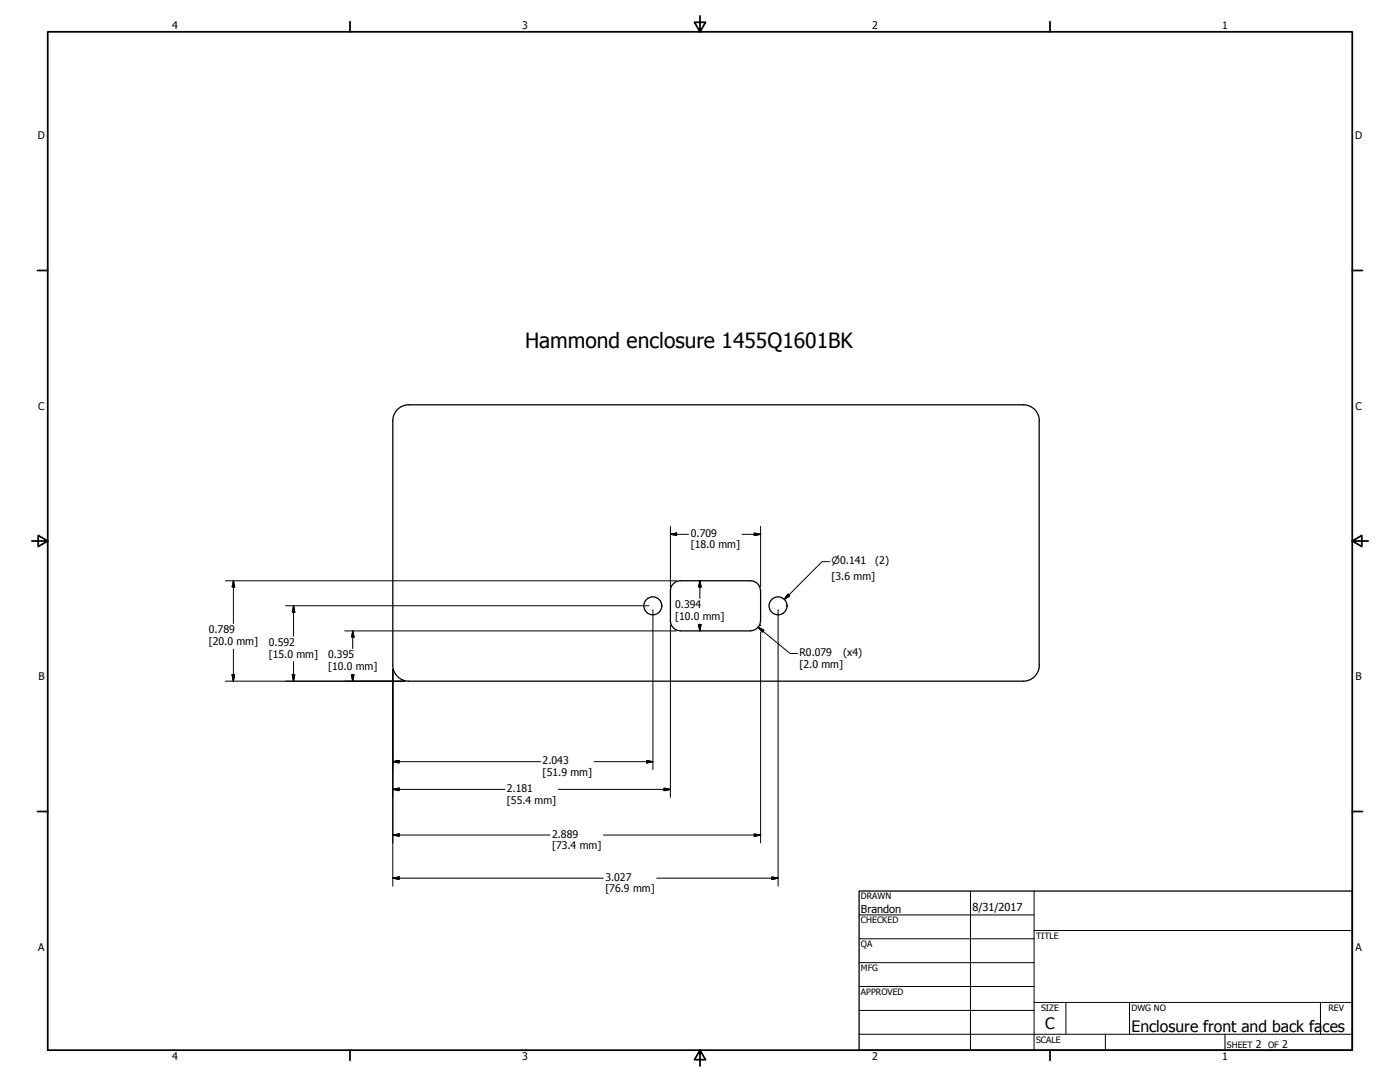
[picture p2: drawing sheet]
<svg xmlns="http://www.w3.org/2000/svg" width="559mm" height="432mm" viewBox="0 0 559 432" stroke-linecap="round" stroke-linejoin="round" font-family="sans-serif">
<!-- layer: Visible (ANSI) -->
<g fill="none" stroke="#000" stroke-width=".51">
<path d="M267.6 235.8v11.9a4 4 0 0 0 4 4M271.6 231.8a4 4 0 0 0-4 3.9M271.6 231.8h28a4 4 0 0 1 3.9 3.9M303.6 235.8l-.1 11.9a4 4 0 0 1-3.9 4l-28 .1M156.8 265.5a6.4 6.4 0 0 0 6.3 6.3h245.4a6.4 6.4 0 0 0 6.3-6.3M156.8 265.5v-97.6a6.4 6.4 0 0 1 6.3-6.4h245.4a6.4 6.4 0 0 1 6.3 6.4v97.6"/>
<circle cx="260.6" cy="241.8" r="3.6"/>
<circle cx="310.5" cy="241.8" r="3.6"/>
</g>
<!-- layer: Border (ANSI) -->
<g fill="none" stroke="#000" stroke-width=".7">
<path d="M19 12.7h520.8v406.4h-520.8zM139.7 8.6v4.1M279.4 6.3v6.4l-2.2-3.8h4.4l-2.2 3.8M419.1 8.6v4.1M15 107.9h4M539.8 107.9h4M12.7 215.9h6.3l-3.8-2.2v4.4l3.8-2.2M539.8 215.9l3.8 2.2v-4.4l-3.8 2.2h6.3M15 323.8h4M539.8 323.8h4M139.7 419.1v4.1M279.4 419.1l2.2 3.8h-4.4l2.2-3.8v6.3"/>
<path d="M419.1 419.1v4.1"/>
</g>
<!-- layer: Title (ANSI) -->
<g fill="none" stroke="#000" stroke-width=".4">
<path d="M387.3 355.6v63.5M412.7 355.6v63.5M342.9 365.1h69.8M342.9 374.6h69.8M412.7 371.3h127.1M342.9 384.2h69.8M342.9 393.7h69.8M342.9 412.7h196.9M342.9 403.2h69.8M412.7 400h127.1M425.4 400v12.7M441.2 412.7v6.4"/>
<path d="M450.8 400v12.7M488.9 412.7v6.4M527 400v12.7"/>
</g>
<path d="M342.9 355.6h196.9v63.5h-196.9z" fill="none" stroke="#000" stroke-width=".51"/>
<!-- layer: Dimension (ANSI) -->
<g fill="none" stroke="#000" stroke-width=".4">
<path d="M267.6 213.2l2.5-.5v1zM267.6 210.1v24.1M267.6 213.2h7.3M296.2 213.2h7.4M301.1 212.7l2.5 .5-2.5 .5zM303.6 210.1v24.1M90 231.8h180M93.2 231.8l.5 2.5h-1.1zM93.2 231.8v17.1M279.3 231.8l.5 2.5h-1zM279.3 231.8v7M314.5 237.1l.7 .7-2.1 1.4z"/>
<path d="M331.2 224.2h-3.1l-15 15M93.2 259.1v12.7M114 241.7h145M117.2 241.7l.5 2.6h-1.1zM117.2 241.7v12.1M137.6 251.8h132.4M140.8 251.8l.5 2.5h-1zM140.8 251.8v7M260.6 243.3v63.8M267.6 249.4v68.8M278.8 249.2h1l-.5 2.6zM279.3 249v2.8"/>
<path d="M302.6 250.3l2.3 1.2-.7 .8zM302.6 250.3l12.7 10.5h3M303.6 249.4v.3M303.6 252.3v84.1M310.6 243.3v110.3M90 271.8h71.5M92.6 269.3h1.1l-.5 2.5zM116.6 269.3h1.1l-.5 2.5zM117.2 264v7.8M140.3 269.3h1l-.5 2.5zM140.8 269v2.8M156.8 267.1v86.5"/>
<path d="M156.8 304l2.5-.5v1zM156.8 315l2.5-.5v1zM156.8 304h59M156.8 315h44.7M222.8 315h44.8M237.1 304h23.5M258.1 303.5l2.5 .5-2.5 .5zM265 314.5l2.6 .5-2.6 .5zM156.8 333.2l2.5-.4v1zM156.8 333.2h62.7M240.9 333.2h62.7M301.1 332.8l2.5 .4-2.5 .6z"/>
<path d="M156.8 350.5l2.5-.6v1.1zM156.8 350.5h84M262.1 350.5h48.5M308 349.9l2.6 .6-2.6 .5z"/>
</g>
<g fill="#000" stroke="#000" stroke-width=".4">
<path d="M267.6 213.2l2.5-.5zM267.6 213.2l2.5-.5v1zM301.1 213.7l2.5-.5zM301.1 212.7l2.5 .5-2.5 .5zM93.2 231.8l.5 2.5zM93.2 231.8l.5 2.5h-1.1zM279.3 231.8l.5 2.5zM279.3 231.8l.5 2.5h-1zM314.5 237.1l-1.4 2.1zM314.5 237.1l.7 .7-2.1 1.4zM117.2 241.7l.5 2.6zM117.2 241.7l.5 2.6h-1.1z"/>
<path d="M140.8 251.8l.5 2.5zM140.8 251.8l.5 2.5h-1zM278.8 249.2l.5 2.6zM278.8 249.2h1l-.5 2.6zM302.6 250.3l2.3 1.2zM302.6 250.3l2.3 1.2-.7 .8zM92.6 269.3l.6 2.5zM92.6 269.3h1.1l-.5 2.5zM116.6 269.3l.6 2.5zM116.6 269.3h1.1l-.5 2.5zM140.3 269.3l.5 2.5zM140.3 269.3h1l-.5 2.5z"/>
<path d="M156.8 304l2.5-.5zM156.8 304l2.5-.5v1zM156.8 315l2.5-.5zM156.8 315l2.5-.5v1zM258.1 304.5l2.5-.5zM258.1 303.5l2.5 .5-2.5 .5zM265 315.5l2.6-.5zM265 314.5l2.6 .5-2.6 .5zM156.8 333.2l2.5-.4zM156.8 333.2l2.5-.4v1zM301.1 333.8l2.5-.6zM301.1 332.8l2.5 .4-2.5 .6z"/>
<path d="M156.8 350.5l2.5-.6zM156.8 350.5l2.5-.6v1.1zM308 351l2.6-.5zM308 349.9l2.6 .6-2.6 .5z"/>
</g>
<text font-size="8.4" x="209.5" y="138.9">Hammond enclosure 1455Q1601BK</text>
<g font-size="6.3">
<text x="417.2" y="410.6">C</text>
<text x="451.6" y="411.9">Enclosure front and back fa</text>
<text x="527.8" y="411.9">ces</text>
</g>
<g font-size="4.4">
<text x="343.7" y="364.3">Brandon</text>
<text x="388.1" y="363.7">8/31/2017</text>
</g>
<g font-size="4.2">
<text x="68.7" y="11.7">4</text>
<text x="208.4" y="11.7">3</text>
<text x="348.1" y="11.7">2</text>
<text x="487.8" y="11.7">1</text>
<text x="15.1" y="55.5">D</text>
<text x="540.9" y="55.5">D</text>
<text x="15.2" y="163.4">C</text>
<text x="541" y="163.4">C</text>
<text x="275.7" y="214.2">0.709</text>
<text x="275.7" y="218.9">[18.0 mm]</text>
<text x="349.3" y="225.2">(2)</text>
<text x="331.9" y="231.3">[3.6 mm]</text>
<text x="269.5" y="242.7">0.394</text>
<text x="269.5" y="247.4">[10.0 mm]</text>
<text x="83.3" y="252.7">0.789</text>
<text x="83.3" y="257.5">[20.0 mm]</text>
<text x="107.3" y="257.7">0.592</text>
<text x="107.3" y="262.4">[15.0 mm]</text>
<text x="130.9" y="262.8">0.395</text>
<text x="319.1" y="261.8">R0.079</text>
<text x="336.5" y="261.8">(x4)</text>
<text x="130.9" y="267.5">[10.0 mm]</text>
<text x="319.1" y="266.5">[2.0 mm]</text>
<text x="15.3" y="271.4">B</text>
<text x="541.1" y="271.4">B</text>
<text x="216.6" y="304.9">2.043</text>
<text x="216.6" y="309.6">[51.9 mm]</text>
<text x="202.3" y="316">2.181</text>
<text x="202.3" y="320.7">[55.4 mm]</text>
<text x="220.3" y="334.3">2.889</text>
<text x="220.3" y="339">[73.4 mm]</text>
<text x="241.6" y="351.4">3.027</text>
<text x="241.6" y="356.1">[76.9 mm]</text>
<text x="15.2" y="379.3">A</text>
<text x="541" y="379.3">A</text>
<text x="501.3" y="418.3">2</text>
<text x="511.8" y="418.3">2</text>
<text x="68.7" y="423.2">4</text>
<text x="208.4" y="423.2">3</text>
<text x="348.1" y="423.2">2</text>
<text x="487.8" y="423.2">1</text>
</g>
<text font-size="4" x="331.9" y="225.2">⌀0.141</text>
<g font-size="3.5">
<text x="343.7" y="358.9">DRAWN</text>
<text x="343.7" y="368.5">CHECKED</text>
<text x="413.5" y="374.6">TITLE</text>
<text x="343.7" y="378">QA</text>
<text x="343.7" y="387.5">MFG</text>
<text x="343.7" y="397.1">APPROVED</text>
<text x="415.5" y="403.4">SIZE</text>
<text x="451.6" y="403.4">DWG NO</text>
<text x="530.3" y="403.4">REV</text>
<text x="413.5" y="416.1">SCALE</text>
<text x="489.7" y="418.3">SHEET</text>
<text x="506.2" y="418.3">OF</text>
</g>
</svg>
